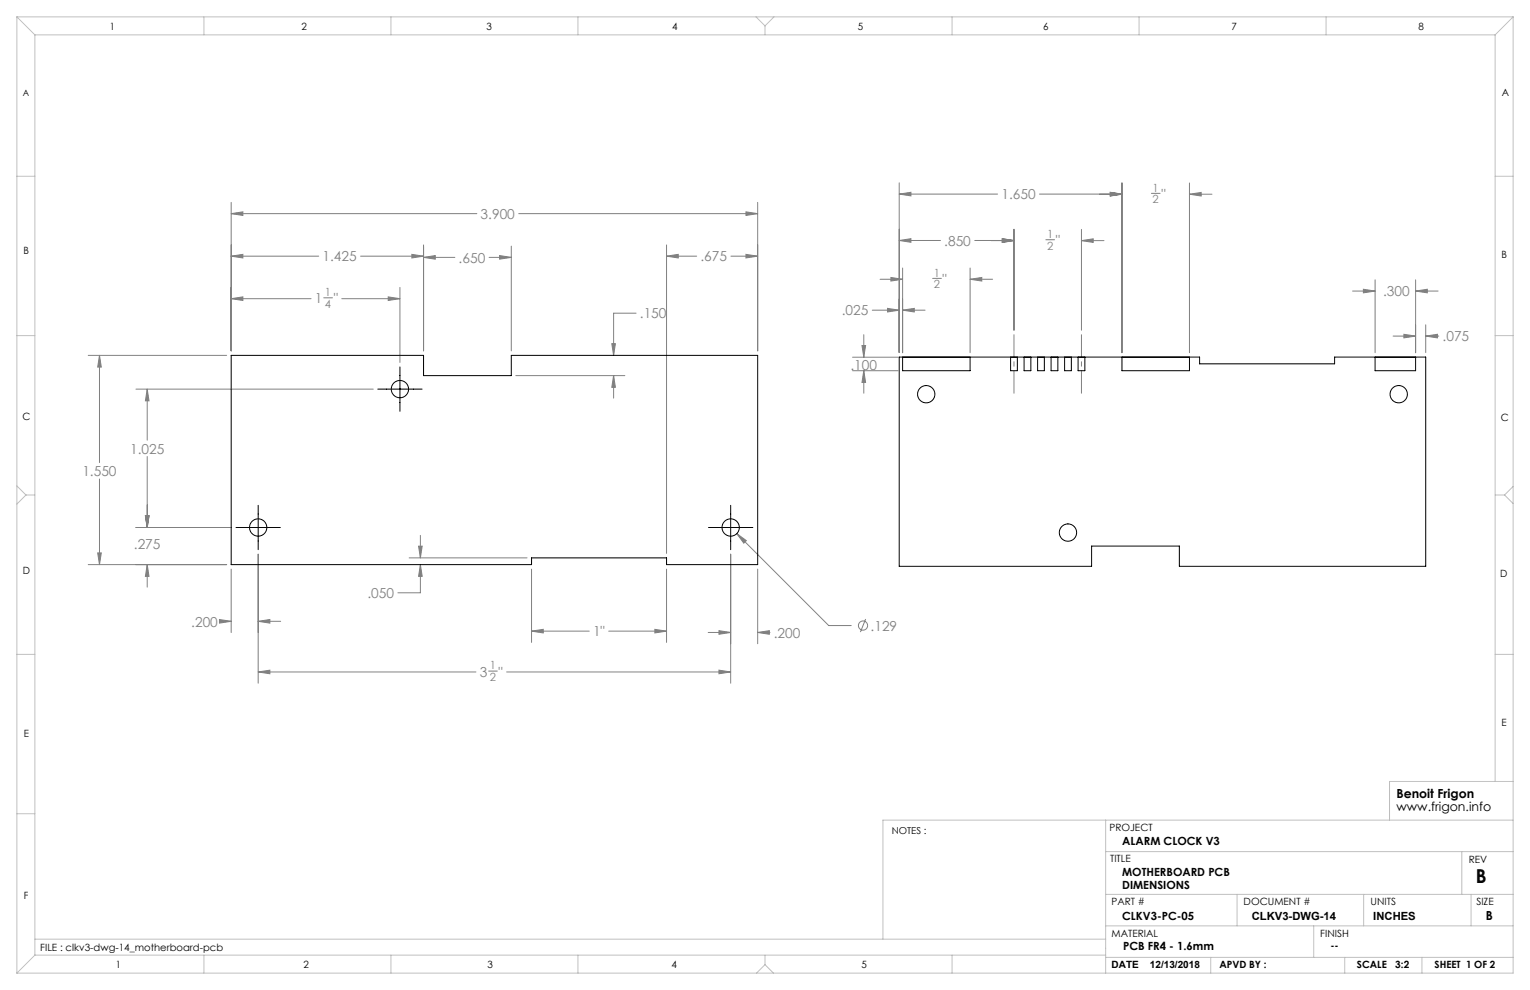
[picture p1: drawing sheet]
<svg xmlns="http://www.w3.org/2000/svg" width="432mm" height="279mm" viewBox="0 0 432 279" stroke-linecap="round" stroke-linejoin="round" font-family="sans-serif">
<g fill="none" stroke="#808080" stroke-width=".28">
<path d="M65.2 57.1v41.9M210.5 59.8l3.3 .5-3.3 .5zM213.8 57.1v41.9M253.8 54.8l3.3-.5v1zM253.8 51.6v47.9M253.8 54.8h27.7M293.4 54.8h23.2M310.3 54.8h6.3M313.3 54.3l3.3 .5-3.3 .5zM316.6 51.6v47.9M324.9 54.6h2.5M335.7 54.8l3.3-.5v1z"/>
<path d="M335.7 51.6v47.9M335.7 54.8h6.3M65.2 60.3l3.3-.5v1zM65.2 72.3l3.3-.5v1zM65.2 60.3h69.4M65.2 72.3h24.7M101.8 72.3h17.7M116.2 71.8l3.3 .5-3.3 .5zM119.5 72.6l3.3-.5v1zM119.5 69.1v29.9M119.5 72.6h8.9M138 72.6h6.3"/>
<path d="M141 72.1l3.3 .5-3.3 .5zM144.3 69.5v29.5M146.4 60.3h67.4M188.1 72.3l3.3-.5v1zM188.1 72.3h8.5M188.1 69.1v87.1M206.3 72.3h7.5M210.5 71.8l3.3 .5-3.3 .5zM248.4 78.8h6.3M251.4 78.3l3.3 .5-3.3 .5zM253.8 67.9l3.3-.5v1zM253.8 67.9h11.6"/>
<path d="M254.7 75.6v23.9M263.2 78.6h2.5M273.8 78.8l3.3-.5v1zM273.8 75.6v23.9M273.8 78.8h6.3M275.1 67.9h11.1M279.8 67.9h6.4M282.9 67.4l3.3 .5-3.3 .5zM286.2 64.7v28.5M295.2 67.7h2.4M305.2 67.9l3.3-.5v1zM305.2 64.7v28.5"/>
<path d="M305.2 67.9h6.4M388.1 79v20.5M399.5 79v20.5M65.2 84.3l3.3-.5v1zM65.2 84.3h22.6M91.4 84h2.4M96.5 84.3h16.4M109.6 83.8l3.3 .5-3.3 .5zM112.9 81.1v21.2M172.7 97h1l-.5 3.3zM179.5 88.4h-6.3v11.9M243.3 97.5h1l-.5 3.3z"/>
<path d="M243.8 94.5v6.3M246.2 87.5h7.6M250.5 87l3.3 .5-3.3 .5zM254.7 87.5l3.3-.5v1zM254.7 87.5h6.4M381.7 82.1h6.4M384.8 81.6l3.3 .5-3.3 .6zM393.2 94.9h6.3M396.2 94.3l3.3 .6-3.3 .5zM399.5 82.1l3.3-.5v1.1zM399.5 82.1h6.4M402.4 94.9l3.3-.6v1.1z"/>
<path d="M402.4 91.7v7.8M402.4 94.9h3.7M24.9 100.3h39.1M28.1 100.3l.5 3.3h-1zM28.1 100.3v30.3M38.4 109.8h66.9M41.5 109.8l.6 3.3h-1.1zM41.5 109.8v14.4M145.6 106h30.7M173.2 106l.5 3.3h-1zM173.2 106v6.4M240.6 100.8h12.9"/>
<path d="M240.6 104.6h12.9M243.8 104.6l.5 3.3h-1zM243.8 104.6v6.4M28.1 135.2v24.2M41.5 128.8v20.1M24.9 159.4h39.1M27.6 156h1l-.5 3.4zM38.4 148.9h26.9M41 145.6h1.1l-.6 3.3zM41.5 159.4l.6 3.3h-1.1zM41.5 159.4v6.3M72.9 156.4v36.4"/>
<path d="M115.5 157.4h33.2M118.1 154.1h1l-.5 3.3zM118.6 159.4l.5 3.3h-1zM118.6 159.4v7.9h-6.3M118.6 151.1v6.3M206.2 156.4v36.4M207.9 150.6l2.7 2-.7 .7zM207.9 150.6l26 25.9h6.3M61.9 174.8l3.3 .6-3.3 .5zM62.6 175.4h2.6M65.2 160.6v17.9M72.9 175.4l3.3-.6v1.1z"/>
<path d="M72.9 175.4h6.3M150 178.1l3.3-.5v1zM150 160.6v20.7M150 178.1h16.3M171.8 178.1h16.3M184.8 177.6l3.3 .5-3.3 .5zM188.1 160.6v20.7M199.9 178.5h6.3M202.9 178l3.3 .5-3.3 .5zM213.8 178.5l3.3-.5v1zM213.8 160.6v21.1M213.8 178.5h3.5"/>
<path d="M244.3 174.7l-1.5 3.7M72.9 189.6l3.3-.5v1.1zM72.9 189.6h61.4M137.9 189.4h2.5M143 189.6h63.2M202.9 189.1l3.3 .5-3.3 .6z"/>
<circle cx="243.6" cy="176.5" r="1.29"/>
</g>
<path d="M106.6 109.8h12.5M112.9 103.6v12.5M66.6 148.9h12.5M72.9 142.6v12.5M200 148.9h12.5M206.2 142.6v12.5" fill="none" stroke="#000" stroke-width=".28"/>
<path d="M286.2 111v-16.5M305.2 111v-16.5" fill="none" stroke="#808080" stroke-width=".28" stroke-dasharray="15.2 1.3 1.3 1.3" stroke-dashoffset="8.9"/>
<g fill="none" stroke="#c0c0c0" stroke-width=".28">
<path d="M4.8 4.8l5 5M4.8 4.8h422.2M4.8 4.8v269.8M9.8 9.8h412.2M9.8 9.8v259.8M57.5 4.8v5M110.3 4.8v5M163.1 4.8v5M213.4 4.8l2.5 2.5M215.9 7.3v2.5M218.4 4.8l-2.5 2.5M268.7 4.8v5"/>
<path d="M321.5 4.8v5M374.3 4.8v5M422 9.8v210.7M427 4.8l-5 5M427 4.8v269.8h-422.2M4.8 49.7h5M422 49.7h5M4.8 94.7h5M422 94.7h5M4.8 137.1l2.5 2.6M7.3 139.7l-2.5 2.6M7.3 139.7h2.5"/>
<path d="M422 139.7h2.6M424.6 139.7l2.4 2.4M427 137.3l-2.4 2.4M4.8 184.7h5M422 184.7h5M4.8 229.7h5M312 231.5v43.1M427 231.5h-177.8v33.6M427 220.5h-34.8v11M312 240.3h115M312 252.4h115M349.1 252.4v8.9"/>
<path d="M384.9 252.4v8.9M412.6 240.3v12.1M415.2 252.4v8.9M9.8 265.1h302.2M9.8 269.6l-5 5M9.8 269.6h302.2M57.5 269.6v5M110.3 269.6v5M163.1 269.6v5M215.9 272.2l-2.4 2.4M215.9 272.2l2.4 2.4M215.9 269.6v2.6"/>
<path d="M268.7 269.6v5M312 270.2h115M312 261.3h115M341.7 270.2v4.4M370.8 261.3v8.9M379.5 270.2v4.4M401.3 270.2v4.4"/>
</g>
<path d="M210.5 59.8l3.3 .5-3.3 .5zM65.2 60.3l3.3-.5v1zM65.2 72.3l3.3-.5v1zM116.2 71.8l3.3 .5-3.3 .5zM119.5 72.6l3.3-.5v1zM141 72.1l3.3 .5-3.3 .5zM28.1 100.3l.5 3.3h-1zM27.6 156h1l-.5 3.4zM41.5 159.4l.6 3.3h-1.1zM41 145.6h1.1l-.6 3.3zM41 145.6h1.1l-.6 3.3zM41.5 109.8l.6 3.3h-1.1zM72.9 189.6l3.3-.5v1.1zM202.9 189.1l3.3 .5-3.3 .6zM184.8 177.6l3.3 .5-3.3 .5zM150 178.1l3.3-.5v1zM188.1 72.3l3.3-.5v1zM210.5 71.8l3.3 .5-3.3 .5zM118.1 154.1h1l-.5 3.3zM118.6 159.4l.5 3.3h-1zM207.9 150.6l2 2.7 .7-.7zM109.6 83.8l3.3 .5-3.3 .5zM65.2 84.3l3.3-.5v1zM72.9 175.4l3.3-.6v1.1zM61.9 174.8l3.3 .6-3.3 .5zM173.2 106l.5 3.3h-1zM172.7 97h1l-.5 3.3zM202.9 178l3.3 .5-3.3 .5zM213.8 178.5l3.3-.5v1zM243.3 97.5h1l-.5 3.3zM243.8 104.6l.5 3.3h-1zM250.5 87l3.3 .5-3.3 .5zM254.7 87.5l3.3-.5v1zM251.4 78.3l3.3 .5-3.3 .5zM273.8 78.8l3.3-.5v1zM253.8 67.9l3.3-.5v1zM282.9 67.4l3.3 .5-3.3 .5zM282.9 67.4l3.3 .5-3.3 .5zM305.2 67.9l3.3-.5v1zM253.8 54.8l3.3-.5v1zM313.3 54.3l3.3 .5-3.3 .5zM313.3 54.3l3.3 .5-3.3 .5zM335.7 54.8l3.3-.5v1zM402.4 94.9l3.3-.6v1.1zM396.2 94.3l3.3 .6-3.3 .5zM384.8 81.6l3.3 .5-3.3 .6zM399.5 82.1l3.3-.5v1.1z" fill="#808080"/>
<g fill="none" stroke="#000" stroke-width=".28">
<path d="M65.2 100.3h54.3v5.7h24.8v-5.7h69.5v59.1h-25.7v-2h-38.1v2h-84.8zM253.8 100.8h84.8v1.9h38.1v-1.9h25.7v59h-69.6v-5.7h-24.7v5.7h-54.3zM254.7 100.8h19.1v3.8h-19.1zM285.2 100.8h1.9v3.8h-1.9zM289 100.8h1.9v3.8h-1.9zM292.8 100.8h1.9v3.8h-1.9zM296.6 100.8h1.9v3.8h-1.9zM300.5 100.8h1.9v3.8h-1.9zM304.3 100.8h1.9v3.8h-1.9zM316.6 100.8h19.1v3.8h-19.1zM388.1 100.8h11.4v3.8h-11.4z"/>
<circle cx="112.9" cy="109.8" r="2.45"/>
<circle cx="261.4" cy="111.3" r="2.45"/>
<circle cx="394.7" cy="111.3" r="2.45"/>
<circle cx="72.9" cy="148.9" r="2.45"/>
<circle cx="206.2" cy="148.9" r="2.45"/>
<circle cx="301.4" cy="150.3" r="2.45"/>
</g>
<text font-size="5.4" x="416.5" y="249.1">B</text>
<g font-size="3.9" fill="#808080">
<text x="282.6" y="56.2">1.650</text>
<text x="327.8" y="56.1">&quot;</text>
<text x="135.7" y="61.8">3.900</text>
<text x="266.5" y="69.3">.850</text>
<text x="298" y="69.2">&quot;</text>
<text x="91" y="73.8">1.425</text>
<text x="129.4" y="74.1">.650</text>
<text x="197.7" y="73.8">.675</text>
<text x="266" y="80.1">&quot;</text>
<text x="390.3" y="83.6">.300</text>
<text x="88.9" y="85.6">1</text>
<text x="94.2" y="85.6">&quot;</text>
<text x="180.6" y="89.9">.150</text>
<text x="237.6" y="89">.025</text>
<text x="407.1" y="96.3">.075</text>
<text x="240" y="104.3">.100</text>
<text x="36.7" y="128">1.025</text>
<text x="23.2" y="134.3">1.550</text>
<text x="37.8" y="155">.275</text>
<text x="103.7" y="168.8">.050</text>
<text x="54" y="176.8">.200</text>
<text x="167.4" y="179.6">1&quot;</text>
<text x="218.4" y="180">.200</text>
<text x="245.7" y="178">.129</text>
<text x="135.4" y="191">3</text>
<text x="140.7" y="191">&quot;</text>
</g>
<g font-size="3.5">
<text x="394.1" y="225.3">Benoit Frigon</text>
<text x="394.1" y="228.8">www.frigon.info</text>
<text x="419.3" y="259.7">B</text>
</g>
<g font-size="3.2" fill="#808080">
<text x="325.3" y="54.1">1</text>
<text x="325.3" y="57.3">2</text>
<text x="295.5" y="67.2">1</text>
<text x="295.5" y="70.4">2</text>
<text x="91.7" y="83.6">1</text>
<text x="263.6" y="78.1">1</text>
<text x="263.6" y="81.3">2</text>
<text x="91.7" y="86.8">4</text>
<text x="138.2" y="188.9">1</text>
<text x="138.2" y="192.2">2</text>
</g>
<g font-size="3.2">
<text x="316.7" y="238.4">ALARM CLOCK V3</text>
<text x="316.7" y="247.3">MOTHERBOARD PCB</text>
<text x="316.7" y="250.8">DIMENSIONS</text>
<text x="316.7" y="259.7">CLKV3-PC-05</text>
<text x="353.3" y="259.7">CLKV3-DWG-14</text>
<text x="387.6" y="259.7">INCHES</text>
<text x="317" y="268.2">PCB FR4 - 1.6mm</text>
</g>
<g font-size="2.8">
<text x="31" y="8.5">1</text>
<text x="85.1" y="8.5">2</text>
<text x="137.3" y="8.5">3</text>
<text x="189.7" y="8.5">4</text>
<text x="242.1" y="8.5">5</text>
<text x="294.4" y="8.5">6</text>
<text x="347.6" y="8.5">7</text>
<text x="400.3" y="8.5">8</text>
<text x="423.8" y="27.2">A</text>
<text x="6.7" y="71.8">B</text>
<text x="423.8" y="72.8">B</text>
<text x="6.4" y="118.6">C</text>
<text x="423.5" y="118.9">C</text>
<text x="6.5" y="162.1">D</text>
<text x="423.4" y="163">D</text>
<text x="6.7" y="207.9">E</text>
<text x="423.7" y="204.9">E</text>
<text x="313.1" y="234.6">PROJECT</text>
<text x="313.3" y="243.2">TITLE</text>
<text x="414.5" y="243.6">REV</text>
<text x="6.7" y="253.8">F</text>
<text x="313.7" y="255.3">PART #</text>
<text x="351" y="255.3">DOCUMENT #</text>
<text x="386.8" y="255.3">UNITS</text>
<text x="416.7" y="255.3">SIZE</text>
<text x="11.4" y="268.4">FILE : clkv3-dwg-14_motherboard-pcb</text>
<text x="313.7" y="264.6">MATERIAL</text>
<text x="372.6" y="264.5">FINISH</text>
<text x="375.5" y="267.9">--</text>
<text x="32.7" y="273.3">1</text>
<text x="85.7" y="273.3">2</text>
<text x="137.6" y="273.3">3</text>
<text x="189.6" y="273.3">4</text>
<text x="243.2" y="273.2">5</text>
<text x="313.7" y="273.3">DATE</text>
<text x="324.5" y="273.3">12/13/2018</text>
<text x="344.1" y="273.1">APVD BY :</text>
<text x="383" y="273.1">SCALE</text>
<text x="393.8" y="273.1">3:2</text>
<text x="404.9" y="273.1">SHEET 1 OF 2</text>
</g>
<text font-size="2.7" x="251.7" y="235.2">NOTES :</text>
<text font-size="2.5" x="6.4" y="27">A</text>
</svg>
